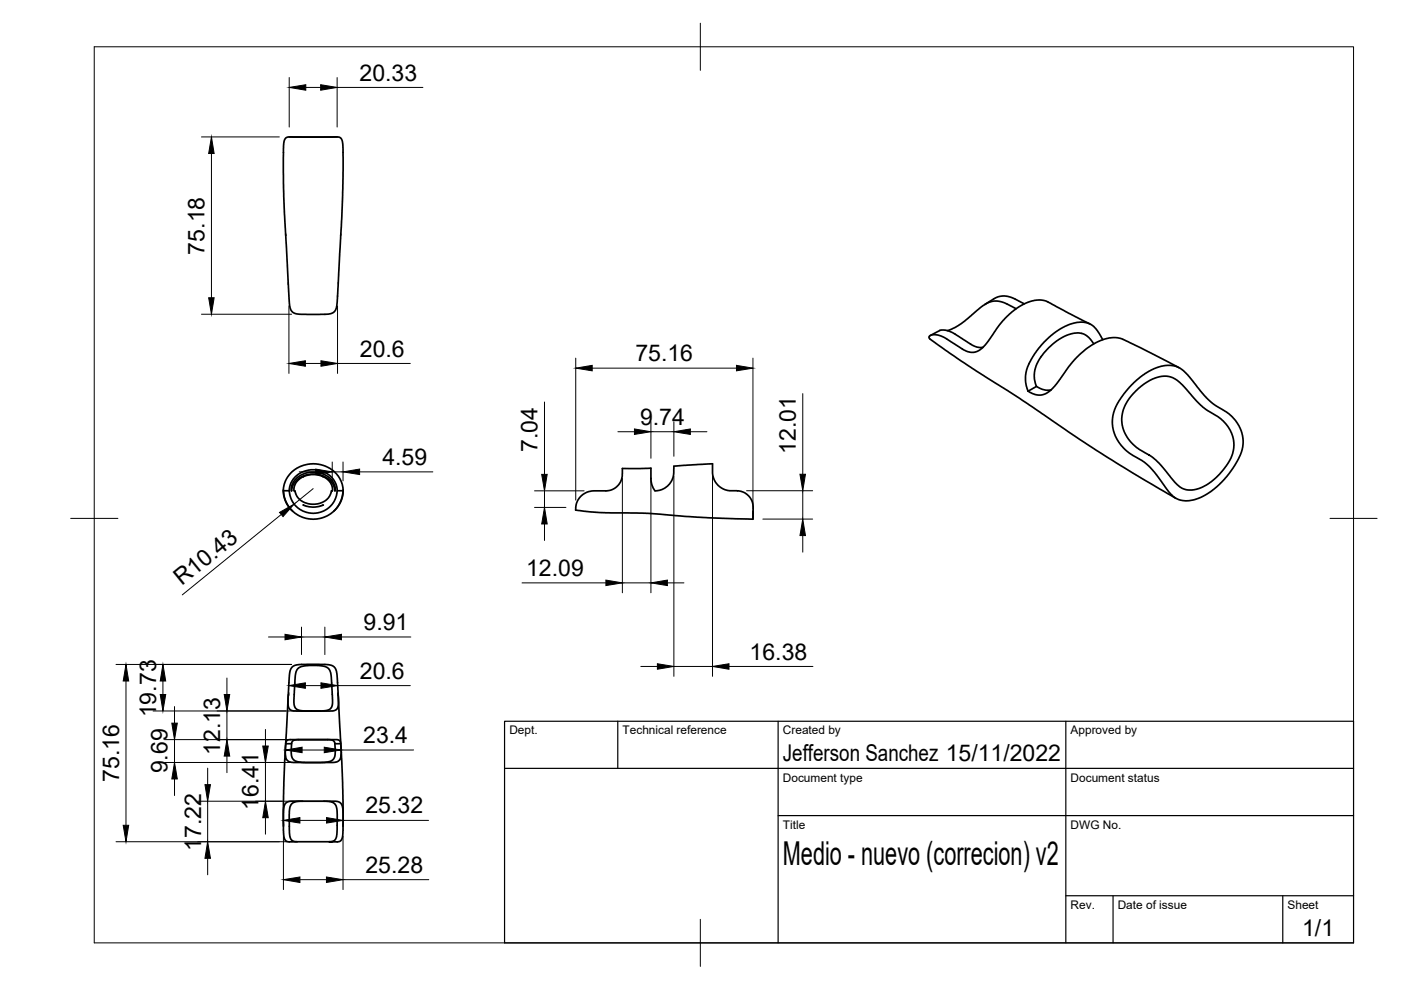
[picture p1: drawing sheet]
<svg xmlns="http://www.w3.org/2000/svg" width="297mm" height="210mm" viewBox="0 0 297 210" stroke-linecap="round" stroke-linejoin="round" font-family="sans-serif">
<!-- layer: Visible -->
<g fill="none" stroke="#000" stroke-width=".36">
<path d="M60.5 29.3l.7-.3h10.4l.6 .2 .4 .6 .1 3.6-.1 8.1-1.1 21.8-.3 2.3-.3 .5-.8 .4-2.3 .2-4.9-.1-.9-.4-.5-1-1.3-23.7-.1-10.1 .1-1.4zM61.3 29h10.2M197.3 71.1l2.1-1.1 1.4 .1 1.2 .4 4.5 2.9 1.1 .3 .8-.1M215.4 65.5l-3.1-1.5-1.1-.2-1.2 .2-1.7 .8-4.5 3.8-1.3 .8-1.6 .7M217.2 64.4l-2.6-1.3-.9-.3h-1.1l-1.5 .3-2.3 1.5M231.1 68.7l-9.3-4.8-.9-.3h-1l-1.5 .3-1.4 .6-2.5 1.6-2.5 2.7-3.2 4.4-1 1-.9 .4-1 .1-1-.2-4.5-2.9-1.3-.5-1.5-.1-.5 .2-.1 .4 .6 .6 6.1 4.3 12.3 7.8 16.3 11.1 7.6 4.7 9.4 5.5M231.9 72.9l-1.4-1.7-.7-.4-1.2-.2-1.1 .1-1.3 .4-2.2 1.2-2 1.8-1.8 2.3-.5 1.2-.4 1.5v1.3l.5 1.5-1.8 1M233.8 72l-1.1-1.8-.8-1-1.1-.6-1-.3h-1.3l-1.6 .4-1.5 .7-1.6 1-1.3 1.1-1.8 1.7-1.2 1.7-1.3 2-.5 1.5-.3 1.3 .1 1.4 .5 1.8M250 78l-12.1-6.1-1.3-.3h-1.3l-1.4 .4-1.8 .8-1.6 1-1.3 1.1-2.5 2.7-3.1 4.3-1.7 1.4-1.1 .4h-.9l-.9-.2-1-.6M219.8 81.9l1.3 .7 .7 .1 1.1-.1M239.8 81.7l2.5-2.2 2.3-1.3 1.4-.5 1.2-.2h1.2l1 .2 .9 .5 1.2 1 3.4 4.2 1.7 1.7 1.1 .9 2.7 1.6 1.6 1.6 1 1.6 .5 1.6 .1 1.6-.4 1.7-1.2 2.6-1.4 2.1-1.5 1.8-1.8 1.6-2.1 1.3-2.2 .9-1.7 .2-1.1-.2-.9-.3-1.4-1.2-2.6-3.7-1.7-2-1.5-1.2-2.6-1.5-1.8-1.6-1.2-1.9-.4-1.3-.3-1.5 .1-1.5 .4-1.4 .7-1.5 1.3-1.9zM240.3 83.4l2.2-1.9 1.9-1.1 2.1-.6 1.7 .1 1 .5 1.5 1.2 3 3.4 1.3 1.3 3.4 2.2 .9 .8 1 1.1 .8 1.4 .4 1.4 .1 1.6-.3 1.4-.4 1.1-.9 1.5-1.5 1.8-2.1 1.8-1.8 1-1.9 .5-1.6-.2-1-.5-.8-.7-3-3.7-1.2-1.2-1.3-1-2.4-1.4-1.1-.9-1.1-1.3-.8-1.3-.4-1.1-.2-1.3 .2-2 .5-1.2 .8-1.4z"/>
<path d="M60.1 103.9l.1 1.3 .4 1.1 .5 1 .9 1.1M60.1 104h1.2M61.3 104l.4-1.5 .9-1.4 1.5-1 1.8-.5h1.3l1 .3 1.7 .9 1.2 1.4 .3 1 .1 .8M61.3 104v.1M61.7 100.3l1-.9 .9-.5 2.3-.5 2.2 .1 1 .4 1.3 .7 .8 .8 .8 1 .7 2-.2 2-.3 1-.7 1.2-.9 .9-.9 .7-1.2 .5-1.2 .3-1.5 .1-1.1-.3-1.1-.3-1.1-.7-1-1-.7-1-.5-1.5-.2-1v-.9l.3-1.1 .6-1.2zM62.6 101.7l1.1-.9 1.3-.5 1.4-.2 1.4 .2 1.4 .6 1.1 .8 .7 1.2 .1 1.1-.5-1.3-1.2-1.3-1.4-.7-1.9-.2-1.9 .4-1.1 .7-.9 1.1-.4 1.4v-1zM64.3 107.1l.8 .3 1.1 .1 1.3-.1 1.1-.3M64.3 101.1l1.7-.5 1.4 .1 1.2 .4M64.3 101l-.8 .5-.6 .7-.5 1-.1 .8 .2 .1 .5 1.2 .6 .7 1 .6 1.4 .3 1.3-.1 1.5-.5 .9-.8 .6-1.4 .2-.1-.1-.8-.4-.9-.7-.8-.8-.5M72.7 104h-1.2l-.1 1-.5 1.1-1.2 1.5-1.7 1-1.5 .2-1.7-.2-1.1-.6-.8-.5-1.1-1.5-.5-1.9M72.7 103.9v1l-.4 1.4-.6 1-.9 1.1M159.7 108.4l-.1 1.7-11.7-.4-10.6-.9-10-.1-5.3-.5 .2-1.2 .3-.9 .6-.8 .8-.7 1.6-.5 3.6-.1 .7-.2 .9-.5 .6-.7 .5-.9 .1-.8 .1-1.6h6v2.6l.4 1.4a.84 .84 0 0 0 1.4 .7l1.2-.5 .6-.6 .7-.8 .5-1.4 .1-1.9 8.2-.5v2.1l.1 .8 .5 1 .6 .8 1 .6 .9 .4 3.1 .2 .8 .4 .8 .8 .7 1.4v3.3"/>
<path d="M60.6 157.9l-.4 8.1-.1 9.2M60.8 157.1l.6-.3 10.4 .1 .3 .2 .1 .4v3.1l-.5 .8-1 .3-9.1-.1-.8-.5-.3-.7 .1-2.6zM61.1 147.5l-.5 10.2M61.8 157.7l-.1 2 .3 1.1 .9 .7 1.8 .2 4.2-.1 1.4-.3 .5-.5 .2-.7v-2.4M62 141.4l.9-.4 2.1-.1h4.6l1.3 .5 .5 1 .1 1.8 .3 4.7-.1 .9-.3 .6-.6 .3-.8 .1-7.7-.1-.9-.3-.2-.5-.2-.9 .3-4.8 .2-1.8zM63.2 141.7l.6-.4 .9-.1 2.5-.1 1.6 .2 .9 .5 .4 .8 .1 .8 .3 4.9-.1 1.4-.4 .6-1.4 .4h-4l-1.3-.1-.7-.5-.3-1.1 .2-5.1 .3-1.5zM71.7 147.5l.5 10.2h-1.2l-.3-.7-.9-.2h-7l-.7 .3-.3 .6h-1.2M72.3 157.9l.3 8.1 .1 9.2M64.2 169.9h-1.1l-.9 .3-.5 .5-.3 .9-.1 4.4 .2 1.5 .5 .7 1 .3M68.6 169.9h1.1l.9 .3 .6 .5 .2 .9 .1 4.4-.1 1.4-.6 .9-1 .2h1.8l.6-.2 .4-.7 .1-1v-5l-.4-1.3-.9-.4h-9.8l-.9 .3-.4 .5-.2 1.2 .1 5.2 .3 1.1 .7 .3h8.6"/>
</g>
<!-- layer: BORDER -->
<path d="M20 9.9h267v190h-267zM148.5 4.9v10M15 109.9h10M282 109.9h10M148.5 194.9v10" fill="none" stroke="#000" stroke-width=".21"/>
<!-- layer: TITLEBLOCK -->
<path d="M107 152.9h180v47h-180zM131 152.9v10M165 152.9v47M226 152.9v47M107 162.9h180M165 172.9h122M226 189.9h61M236 189.9v10M272 189.9v10" fill="none" stroke="#000" stroke-width=".25"/>
<!-- layer: FD_Dimensions -->
<g fill="none" stroke="#000" stroke-width=".21">
<path d="M61.3 16.4v10.5M64.8 18.5h3.2M71.5 16.4v10.5M71.5 18.5h18.2M42.7 29h16.5M44.8 32.5v30.6M42.7 66.6h19.1M61.3 64.9v14.3M64.7 77.1h3.4M71.6 64.9v14.3M71.6 77.1h15.4M122.1 75.9v30.1"/>
<path d="M125.6 78.1h30.5M159.6 75.9v32.1M70.4 98v4M72.7 98v4M115.4 85.2v15.4M131 91.5h3.5M138 89.4v7.8M138 91.5h4.9M142.9 89.4v7.3M146.4 91.5h3.5M170.2 83.5v17.1M59.6 109.1l-20.9 17"/>
<path d="M63.4 100h3.5M66.4 103.6l-4 3.3M70.4 100h2.3M76.2 100h15.6M113.3 107.6h6.7M113.3 104.1h10.5M115.4 104.1v3.5M115.4 111.1v3.5M132 101.4v24.3M138 101.4v24.3M142.9 101v42.4M151.1 100.4v43"/>
<path d="M158.3 104h14M161.7 110.1h10.6M170.2 104v6.1M170.2 113.6v3.5M56.9 135.1h3.5M63.9 133v5.8M63.9 135.1h5M68.9 133v5.8M72.4 135.1h14.7M110.7 123.6h17.8M132 123.6h6M141.5 123.6h3.5"/>
<path d="M24.6 140.9h37.2M26.7 144.4v30.6M32.4 150.7h35.6M34.5 144.4v2.8M34.9 156.8h34.3M37 149.8v3.5M37 156.8v4.9M48.1 143.8v3.4M48.1 150.7v6.1M56.3 154.7v3.5M60.6 160v1.1M61.3 146.9v.6"/>
<path d="M64.1 159h4.6M64.7 145.4h3.4M71.6 146.9v.6M71.6 145.4h15.4M72.3 160v1.1M72.3 159h15.4M135.9 141.3h3.5M142.9 141.3h8.2M154.6 141.3h17.8M24.6 178.5h36.3M34.9 161.7h33.4M37 165.2v3.5"/>
<path d="M41.9 169.9h26.9M44 162.9v3.5M44 169.9v8.6M48.1 160.3v3.5M56.3 161.7v8.2M56.3 173.4v3.5M60.1 176h.1M60.1 177.3v11.3M63.6 173.9h5.6M72.7 176h.1M72.7 177.3v11.3M72.7 173.9h18.2"/>
<path d="M44 182v3.5M63.6 186.5h5.6M72.7 186.5h18.2"/>
</g>
<g fill="#000" stroke="#000" stroke-width=".21">
<path d="M61.3 18.5l3.5-.5v1.1zM68 18l3.5 .5-3.5 .6zM44.8 29l.6 3.5h-1.2zM44.2 63.1h1.2l-.6 3.5zM61.3 77.1l3.4-.6v1.2zM68.1 76.5l3.5 .6-3.5 .6zM122.1 78.1l3.5-.6v1.1zM156.1 77.5l3.5 .6-3.5 .5zM66.9 99.5l3.5 .5-3.5 .6zM72.7 100l3.5-.5v1.1zM134.5 90.9l3.5 .6-3.5 .6zM142.9 91.5l3.5-.6v1.2z"/>
<path d="M59.3 108.6l3.1-1.7-2.4 2.6zM115.4 107.6l.6 3.5h-1.1zM114.9 100.6h1.1l-.6 3.5zM170.2 110.1l.6 3.5h-1.2zM169.6 100.6h1.2l-.6 3.4zM60.4 134.5l3.5 .6-3.5 .6zM68.9 135.1l3.5-.6v1.2zM128.5 123l3.5 .6-3.5 .6zM138 123.6l3.5-.6v1.2zM26.7 140.9l.6 3.5h-1.2zM34.5 140.9l.6 3.5h-1.1zM34 147.2h1.1l-.6 3.5z"/>
<path d="M36.4 153.3h1.2l-.6 3.5zM47.5 147.2h1.2l-.6 3.5zM55.7 158.2h1.2l-.6 3.5zM60.6 159l3.5-.6v1.2zM61.3 145.4l3.4-.6v1.1zM68.1 144.8l3.5 .6-3.5 .5zM68.7 158.4l3.6 .6-3.6 .6zM139.4 140.7l3.5 .6-3.5 .6zM151.1 141.3l3.5-.6v1.2zM26.1 175h1.2l-.6 3.5zM37 161.7l.6 3.5h-1.2zM43.5 166.4h1.1l-.6 3.5z"/>
<path d="M48.1 156.8l.6 3.5h-1.2zM56.3 169.9l.6 3.5h-1.2zM60.1 173.9l3.5-.6v1.2zM69.2 173.3l3.5 .6-3.5 .6zM44 178.5l.6 3.5h-1.1zM60.1 186.5l3.5-.6v1.2zM69.2 185.9l3.5 .6-3.5 .6z"/>
</g>
<text font-size="7" x="166" y="183.4">Medio - nuevo (correcion) v2</text>
<g font-size="4.9">
<text x="76.2" y="17.1">20.33</text>
<text x="43.4" y="54" transform="rotate(-90 43.4 54)">75.18</text>
<text x="76.3" y="75.6">20.6</text>
<text x="134.7" y="76.6">75.16</text>
<text x="114" y="95.9" transform="rotate(-90 114 95.9)">7.04</text>
<text x="135.7" y="90.1">9.74</text>
<text x="81.1" y="98.6">4.59</text>
<text x="168.7" y="96.2" transform="rotate(-90 168.7 96.2)">12.01</text>
<text x="38.5" y="124.3" transform="rotate(-39 38.5 124.3)">R10.43</text>
<text x="111.5" y="122.1">12.09</text>
<text x="77.1" y="133.6">9.91</text>
<text x="76.3" y="143.9">20.6</text>
<text x="158.9" y="139.8">16.38</text>
<text x="33.1" y="152.1" transform="rotate(-90 33.1 152.1)">19.73</text>
<text x="46.7" y="160.1" transform="rotate(-90 46.7 160.1)">12.13</text>
<text x="77" y="157.6">23.4</text>
<text x="166" y="161.4">Jefferson Sanchez 15/11/2022</text>
<text x="25.3" y="165.8" transform="rotate(-90 25.3 165.8)">75.16</text>
<text x="35.5" y="164" transform="rotate(-90 35.5 164)">9.69</text>
<text x="54.8" y="171.7" transform="rotate(-90 54.8 171.7)">16.41</text>
<text x="77.5" y="172.5">25.32</text>
<text x="42.6" y="180.4" transform="rotate(-90 42.6 180.4)">17.22</text>
<text x="77.5" y="185.1">25.28</text>
<text x="276.1" y="198.6">1/1</text>
</g>
<g font-size="2.5">
<text x="108" y="155.7">Dept.</text>
<text x="132" y="155.7">Technical reference</text>
<text x="166" y="155.7">Created by</text>
<text x="227" y="155.7">Approved by</text>
<text x="166" y="165.7">Document type</text>
<text x="227" y="165.7">Document status</text>
<text x="166" y="175.7">Title</text>
<text x="227" y="175.7">DWG No.</text>
<text x="227" y="192.7">Rev.</text>
<text x="237" y="192.7">Date of issue</text>
<text x="273" y="192.7">Sheet</text>
</g>
</svg>
